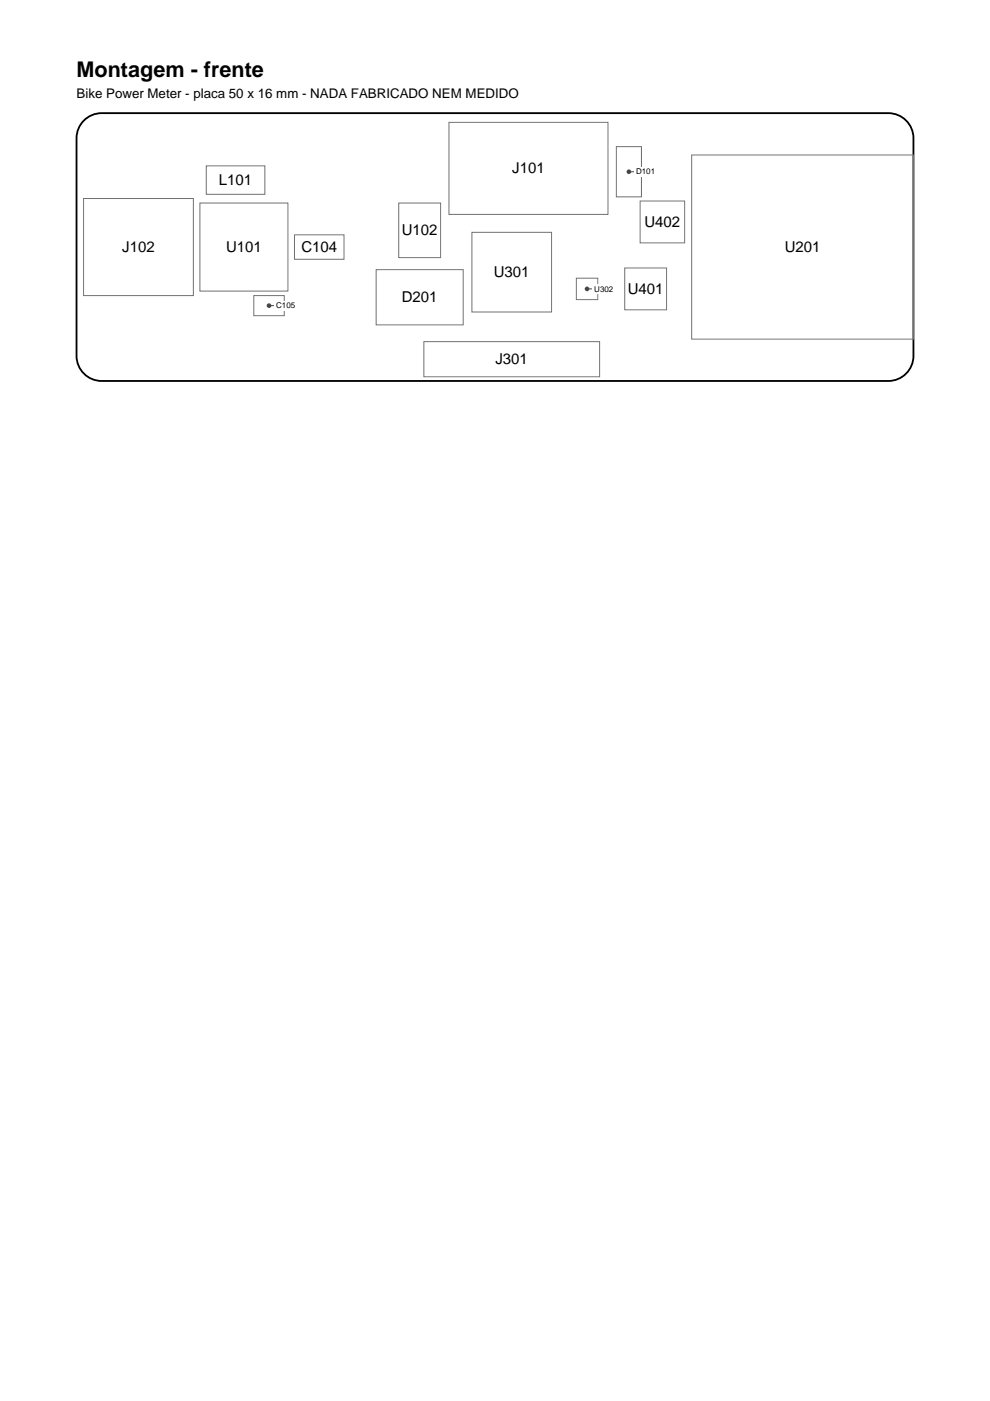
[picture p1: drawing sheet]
<svg xmlns="http://www.w3.org/2000/svg" width="210mm" height="297mm" viewBox="0 0 210 297" stroke-linecap="round" stroke-linejoin="round" font-family="sans-serif">
<path d="M17.8 25.5a5.3 5.3 0 0 1 3.8-1.5h166.8a5.3 5.3 0 0 1 5.3 5.3v46.1a5.3 5.3 0 0 1-5.3 5.4h-166.8a5.3 5.3 0 0 1-5.4-5.4v-46.1a5.3 5.3 0 0 1 1.6-3.8z" fill="none" stroke="#000" stroke-width=".39"/>
<g fill="none" stroke="#737373" stroke-width=".21">
<path d="M43.7 35.2h12.5v6h-12.5zM95.2 25.9h33.7v19.6h-33.7zM130.7 31.1h5.3v10.6h-5.3zM146.7 32.9h47v39h-47zM17.7 42.1h23.3v20.6h-23.3zM42.4 43h18.7v18.7h-18.7zM62.4 49.8h10.5v5.2h-10.5zM79.8 57.2h18.4v11.7h-18.4zM84.5 43h8.9v11.6h-8.9zM100.1 49.3h16.8v16.9h-16.8zM122.2 59h4.5v4.5h-4.5zM132.5 56.8h8.8v8.9h-8.8z"/>
<path d="M135.7 42.6h9.5v8.9h-9.5zM53.8 62.7h6.5v4.2h-6.5zM89.9 72.4h37.2v7.5h-37.2z"/>
</g>
<path d="M133.3 36.4h3.6" fill="none" stroke="#4d4d4d" stroke-width=".21"/>
<circle cx="133.3" cy="36.4" r=".32" fill="#4d4d4d" stroke="#4d4d4d" stroke-width=".35"/>
<path d="M134.4 35.4h4.9v2h-4.9z" fill="#fff"/>
<path d="M57 64.8h3.6" fill="none" stroke="#4d4d4d" stroke-width=".21"/>
<circle cx="57" cy="64.8" r=".32" fill="#4d4d4d" stroke="#4d4d4d" stroke-width=".35"/>
<path d="M58.1 63.8h4.9v2h-4.9z" fill="#fff"/>
<path d="M124.5 61.3h3.5" fill="none" stroke="#4d4d4d" stroke-width=".21"/>
<circle cx="124.5" cy="61.3" r=".32" fill="#4d4d4d" stroke="#4d4d4d" stroke-width=".35"/>
<path d="M125.6 60.2h4.9v2.1h-4.9z" fill="#fff"/>
<text font-size="4.6" x="16.2" y="16.2">Montagem - frente</text>
<g font-size="3.2">
<text x="46.4" y="39.3">L101</text>
<text x="108.6" y="36.8">J101</text>
<text x="25.9" y="53.5">J102</text>
<text x="47.9" y="53.5">U101</text>
<text x="63.9" y="53.5">C104</text>
<text x="85.2" y="49.9">U102</text>
<text x="136.6" y="48.1">U402</text>
<text x="166.4" y="53.5">U201</text>
<text x="104.7" y="58.8">U301</text>
<text x="85.2" y="64.1">D201</text>
<text x="133.1" y="62.3">U401</text>
<text x="105.1" y="77.2">J301</text>
</g>
<text font-size="2.8" x="16.2" y="20.8">Bike Power Meter - placa 50 x 16 mm - NADA FABRICADO NEM MEDIDO</text>
<g font-size="1.7">
<text x="134.9" y="37">D101</text>
<text x="58.6" y="65.4">C105</text>
<text x="126" y="61.8">U302</text>
</g>
</svg>
